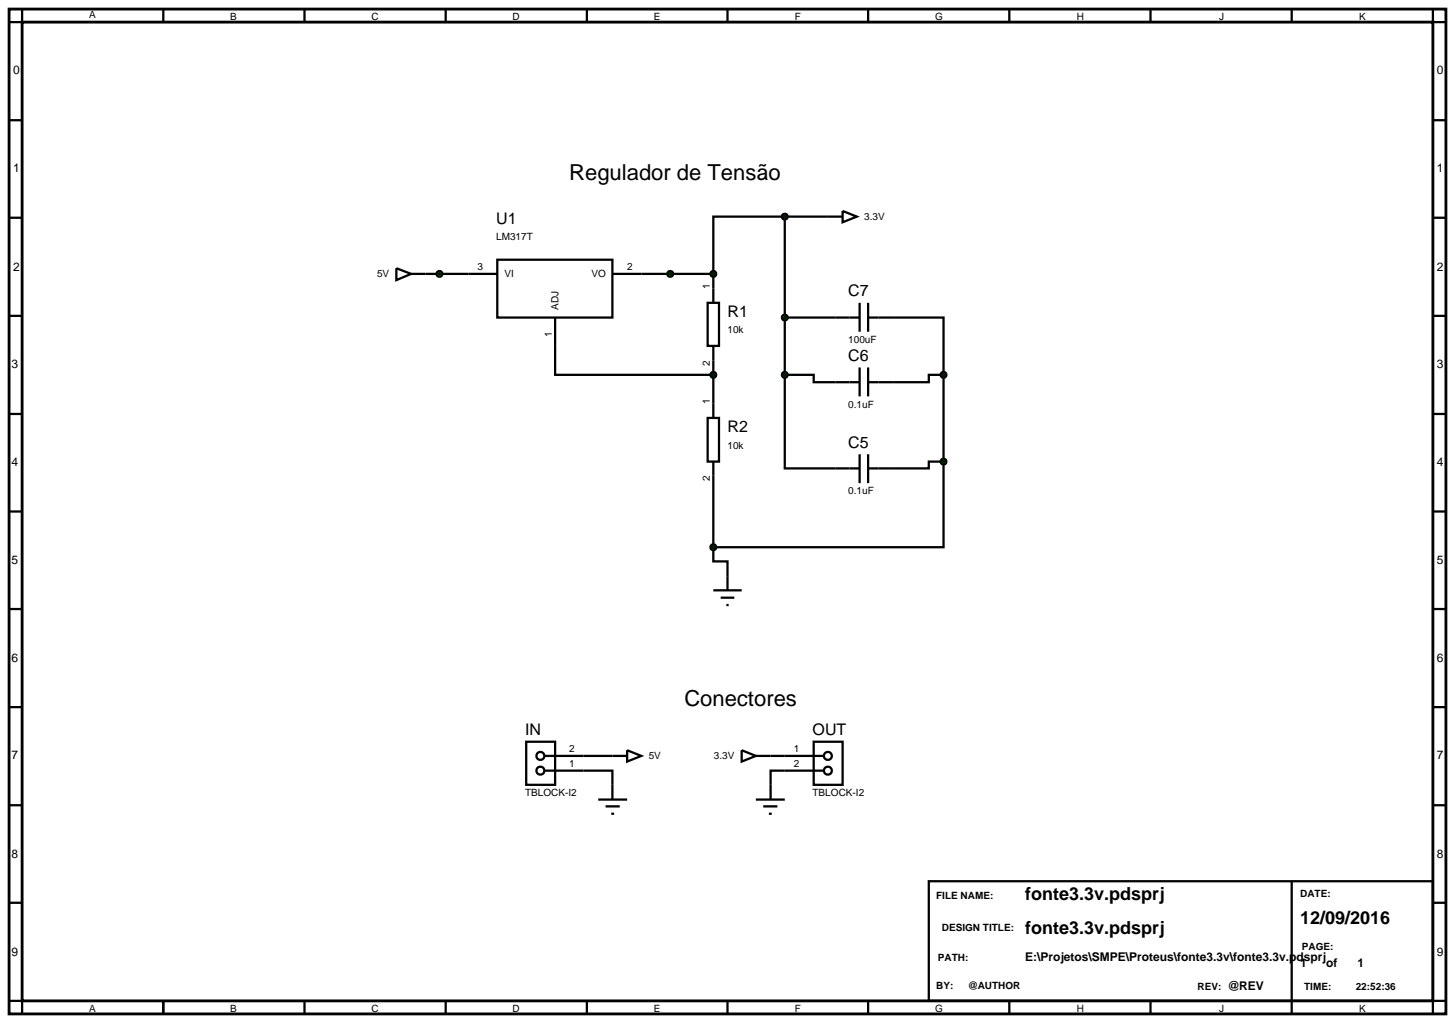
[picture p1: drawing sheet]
<svg xmlns="http://www.w3.org/2000/svg" width="257mm" height="180mm" viewBox="0 0 257 180" stroke-linecap="round" stroke-linejoin="round" font-family="sans-serif">
<path d="M1.6 1.6h253.4v177.2h-253.4zM3.9 3.9h248.8v172.6h-248.8z" fill="none" stroke="#000" stroke-width=".5"/>
<g fill="none" stroke="#000" stroke-width=".4">
<path d="M3.9 1.6v2.3h-2.3M28.8 1.6v2.3M53.7 1.6v2.3M78.6 1.6v2.3M103.5 1.6v2.3M128.3 1.6v2.3M153.1 1.6v2.3M178 1.6v2.3M202.9 1.6v2.3M227.8 1.6v2.3M252.7 1.6v2.3h2.3M1.6 21.2h2.3"/>
<path d="M1.6 38.4h2.3M138.4 38.2h-12.6v10.1M138.4 38.2h7.6M138.4 38.2v27.9M252.7 21.2h2.3M252.7 38.4h2.3M1.6 55.7h2.3M75 48.3h12.7M87.7 45.8h20.3v10.2h-20.3zM97.9 56v10.1h27.9M108 48.3h17.8M124.8 53.4h2v7.6h-2z"/>
<path d="M125.8 48.3v5.1M138.4 56h8.9M157.5 56h8.9v10.1M252.7 55.7h2.3M1.6 73h2.3M124.8 73.7h2v7.7h-2zM125.8 61v12.7M138.4 66.1v16.5h8.9M138.4 66.1h5.1v1.3h3.8M166.4 66.1h-2.6v1.3h-6.3M166.4 66.1v15.3M252.7 73h2.3"/>
<path d="M1.6 90.2h2.3M125.8 96.5v2.5h2.5v5.1M125.8 81.4v15.1M166.4 81.4v15.1h-40.6M166.4 81.4h-2.6v1.2h-6.3M252.7 90.2h2.3M1.6 107.4h2.3M125.8 104.1h5M127.1 105.4h2.4M128.1 106.7h.4M252.7 107.4h2.3M1.6 124.7h2.3"/>
<path d="M102.9 135.9h5.1v2.5M102.9 133.3h5.1M135.9 133.3h2.5M138.4 135.9h-2.5v2.5M252.7 124.7h2.3M1.6 142h2.3M1.6 159.2h2.3M163.8 155.4h88.9v21.1h-88.9zM227.8 155.4v23.4M252.7 142h2.3M252.7 159.2h2.3M1.6 176.5h2.3v2.3"/>
<path d="M28.8 176.5v2.3M53.7 176.5v2.3M78.6 176.5v2.3M103.5 176.5v2.3M128.3 176.5v2.3M153.1 176.5v2.3M178 176.5v2.3M202.9 176.5v2.3M255 176.5h-2.3v2.3"/>
</g>
<path d="M125.4 65.8l.4-.2-.5 .5zM125.8 65.6l.3 .1 .2 .4zM125.8 66.6l.5-.5-.2 .4zM125.3 66.1l.5 .5-.3-.1z" fill="#004000" stroke="#000" stroke-width=".4"/>
<path d="M125.3 66.1l.5-.5 .5 .5-.5 .5z" fill="#004000"/>
<path d="M146 38.2h2.6M148.6 37.2l2.5 1-2.5 1z" fill="none" stroke="#000" stroke-width=".4"/>
<path d="M125.4 48l.4-.2-.5 .5zM125.8 47.8l.3 .1 .2 .4zM126.3 48.3l-.1 .3-.4 .2zM125.3 48.3l.5 .5-.4-.2z" fill="#004000" stroke="#000" stroke-width=".4"/>
<path d="M125.3 48.3l.5-.5 .5 .5-.5 .5z" fill="#004000"/>
<g fill="none" stroke="#000" stroke-width=".4">
<path d="M147.3 56h4.3M151.6 53.4v5.1M153.1 53.4v5.1M153.1 56h4.4M147.3 67.4h4.3M151.6 64.8v5.1M153.1 64.8v5.1M153.1 67.4h4.4M147.3 82.6h4.3M151.6 80.1v5.1M153.1 80.1v5.1M153.1 82.6h4.4"/>
<path d="M135.9 138.4v2.6M133.3 141h5.1M134.6 142.2h2.5M135.6 143.5h.5"/>
</g>
<g fill="#004000" stroke="#000" stroke-width=".4">
<path d="M125.5 96.1l.3-.1-.5 .5zM125.8 96l.3 .1 .2 .4zM126.3 96.5l-.2 .4-.3 .1zM125.3 96.5l.5 .5-.4-.2z"/>
<path d="M166.1 81l.3-.1-.5 .5zM166.4 80.9l.3 .1 .2 .4zM166.4 81.9l.5-.5-.1 .3zM165.9 81.4l.5 .5-.4-.2z"/>
<path d="M166.1 65.7l.3-.1-.5 .5zM166.4 65.6l.3 .1 .2 .4zM166.4 66.6l.5-.5-.1 .3zM165.9 66.1l.5 .5-.3-.1z"/>
<path d="M138.1 37.8l.3-.1-.5 .5zM138.4 37.7l.4 .2 .1 .3zM138.9 38.2l-.1 .3-.4 .2zM137.9 38.2l.5 .5-.4-.2z"/>
<path d="M138.1 65.7l.3-.1-.5 .5zM138.4 65.6l.4 .2 .1 .3zM138.4 66.6l.5-.5-.1 .3zM137.9 66.1l.5 .5-.3-.1z"/>
<path d="M138.1 55.6l.3-.1-.5 .5zM138.4 55.5l.4 .2 .1 .3zM138.9 56l-.1 .3-.4 .2zM137.9 56l.5 .5-.4-.2z"/>
</g>
<g fill="#004000">
<path d="M125.8 96l.5 .5-.5 .5-.5-.5z"/>
<path d="M165.9 81.4l.5-.5 .5 .5-.5 .5z"/>
<path d="M166.4 65.6l.5 .5-.5 .5-.5-.5z"/>
<path d="M137.9 38.2l.5-.5 .5 .5-.5 .5z"/>
<path d="M138.4 65.6l.5 .5-.5 .5-.5-.5z"/>
<path d="M137.9 56l.5-.5 .5 .5-.5 .5z"/>
</g>
<path d="M69.9 47.3l2.6 1-2.6 1.1zM72.5 48.3h2.5M108 138.4v2.6M105.5 141h5.1M106.8 142.2h2.5M107.8 143.5h.5" fill="none" stroke="#000" stroke-width=".4"/>
<g fill="#004000" stroke="#000" stroke-width=".4">
<path d="M77.1 48l.4-.2-.5 .5zM77.5 47.8l.4 .2 .1 .3zM78 48.3l-.1 .3-.4 .2zM77 48.3l.5 .5-.4-.2z"/>
<path d="M117.8 48l.4-.2-.5 .5zM118.2 47.8l.3 .1 .2 .4zM118.7 48.3l-.2 .4-.3 .1zM117.7 48.3l.5 .5-.4-.2z"/>
</g>
<g fill="#004000">
<path d="M77 48.3l.5-.5 .5 .5-.5 .5z"/>
<path d="M117.7 48.3l.5-.5 .5 .5-.5 .5z"/>
</g>
<g fill="none" stroke="#000" stroke-width=".4">
<path d="M92.8 130.8h5.1v7.6h-5.1zM96.1 133.3h6.8M96.1 135.9h6.8M108 133.3h2.6M110.6 132.3l2.5 1-2.5 1zM130.8 132.3l2.5 1-2.5 1zM133.3 133.3h2.6M138.4 133.3h6.9M138.4 135.9h6.9M143.5 130.8h5.1v7.6h-5.1z"/>
<circle cx="95.3" cy="133.3" r=".7"/>
<circle cx="95.3" cy="135.9" r=".7"/>
<circle cx="146" cy="133.3" r=".7"/>
<circle cx="146" cy="135.9" r=".7"/>
</g>
<g font-size="3.9">
<text x="100.4" y="31.8">Regulador de Tensão</text>
<text x="120.7" y="124.4">Conectores</text>
</g>
<g font-size="3.2">
<text x="180.8" y="158.8">fonte3.3v.pdsprj</text>
<text x="180.8" y="164.7">fonte3.3v.pdsprj</text>
<text x="229.3" y="162.9">12/09/2016</text>
</g>
<g font-size="2.8">
<text x="87.5" y="39.5">U1</text>
<text x="149.6" y="52.3">C7</text>
<text x="128.3" y="56">R1</text>
<text x="149.6" y="63.7">C6</text>
<text x="128.3" y="76.3">R2</text>
<text x="149.6" y="79">C5</text>
<text x="92.6" y="129.7">IN</text>
<text x="143.3" y="129.7">OUT</text>
</g>
<g font-size="2.1">
<text x="2.3" y="13.1">0</text>
<text x="253.4" y="13.1">0</text>
<text x="2.3" y="30.4">1</text>
<text x="253.4" y="30.4">1</text>
<text x="2.3" y="47.7">2</text>
<text x="253.4" y="47.7">2</text>
<text x="2" y="64.9">3</text>
<text x="253.4" y="64.9">3</text>
<text x="2" y="82.2">4</text>
<text x="253.4" y="82.2">4</text>
<text x="2" y="99.4">5</text>
<text x="253.4" y="99.4">5</text>
<text x="2" y="116.7">6</text>
<text x="253.4" y="116.7">6</text>
<text x="2" y="133.9">7</text>
<text x="253.4" y="133.9">7</text>
<text x="2" y="151.2">8</text>
<text x="253.4" y="151.2">8</text>
<text x="2" y="168.5">9</text>
<text x="180.8" y="169.5">E:\Projetos\SMPE\Proteus\fonte3.3v\fonte3.3v.pdsprj</text>
<text x="229.3" y="170.5">1</text>
<text x="233.9" y="170.5">of</text>
<text x="239.4" y="170.5">1</text>
<text x="253.4" y="168.5">9</text>
<text x="216.5" y="174.6">@REV</text>
</g>
<g font-size="1.8">
<text x="15.7" y="3.2">A</text>
<text x="40.6" y="3.5">B</text>
<text x="65.5" y="3.5">C</text>
<text x="90.4" y="3.5">D</text>
<text x="115.3" y="3.5">E</text>
<text x="140.2" y="3.5">F</text>
<text x="164.9" y="3.5">G</text>
<text x="189.9" y="3.5">H</text>
<text x="215" y="3.5">J</text>
<text x="239.7" y="3.5">K</text>
<text x="152.4" y="38.8">3.3V</text>
<text x="84.2" y="47.7">3</text>
<text x="87.5" y="42.3">LM317T</text>
<text x="110.6" y="47.7">2</text>
<text x="66.5" y="48.9">5V</text>
<text x="89" y="48.9">VI</text>
<text x="104.3" y="48.9">VO</text>
<text x="125.2" y="50.9" transform="rotate(-90 125.2 50.9)">1</text>
<text x="97.3" y="59.5" transform="rotate(-90 97.3 59.5)">1</text>
<text x="98.5" y="54.7" transform="rotate(-90 98.5 54.7)">ADJ</text>
<text x="128.3" y="58.8">10k</text>
<text x="125.2" y="64.6" transform="rotate(-90 125.2 64.6)">2</text>
<text x="149.6" y="60.5">100uF</text>
<text x="125.2" y="71.2" transform="rotate(-90 125.2 71.2)">1</text>
<text x="149.6" y="71.9">0.1uF</text>
<text x="128.3" y="79.1">10k</text>
<text x="125.2" y="84.9" transform="rotate(-90 125.2 84.9)">2</text>
<text x="149.6" y="87.2">0.1uF</text>
<text x="100.4" y="135.3">1</text>
<text x="100.4" y="132.7">2</text>
<text x="114.4" y="133.9">5V</text>
<text x="125.9" y="133.9">3.3V</text>
<text x="140" y="132.7">1</text>
<text x="140" y="135.3">2</text>
<text x="92.6" y="140.4">TBLOCK-I2</text>
<text x="143.3" y="140.4">TBLOCK-I2</text>
<text x="165.1" y="158.6">FILE NAME:</text>
<text x="229.3" y="158.1">DATE:</text>
<text x="166.1" y="164.2">DESIGN TITLE:</text>
<text x="229.6" y="167.5">PAGE:</text>
<text x="165.4" y="169.5">PATH:</text>
<text x="15.7" y="178.4">A</text>
<text x="40.6" y="178.4">B</text>
<text x="65.5" y="178.4">C</text>
<text x="90.4" y="178.4">D</text>
<text x="115.3" y="178.4">E</text>
<text x="140.2" y="178.4">F</text>
<text x="164.9" y="178.4">G</text>
<text x="165.1" y="174.4">BY:</text>
<text x="170.7" y="174.4">@AUTHOR</text>
<text x="189.9" y="178.4">H</text>
<text x="211.2" y="174.6">REV:</text>
<text x="215" y="178.4">J</text>
<text x="230" y="174.6">TIME:</text>
<text x="239.1" y="174.6">22:52:36</text>
<text x="239.7" y="178.4">K</text>
</g>
</svg>
